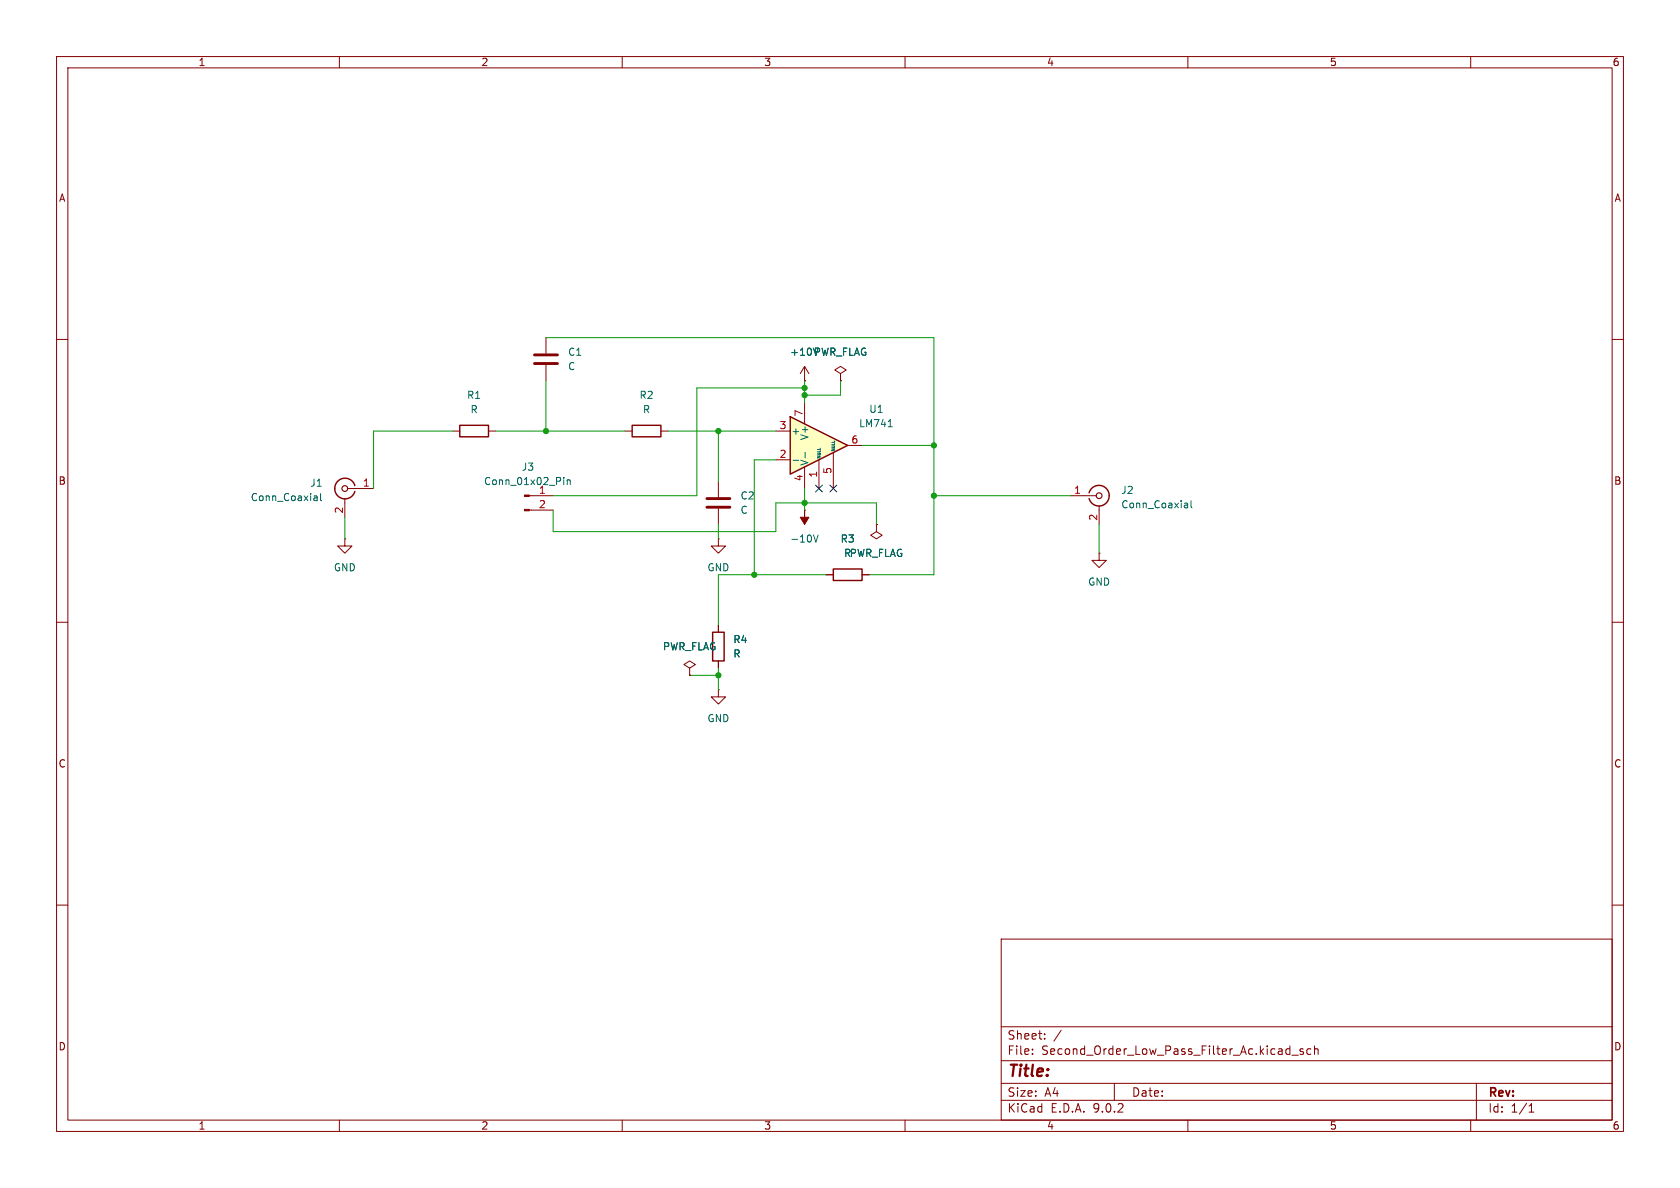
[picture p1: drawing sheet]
<svg xmlns="http://www.w3.org/2000/svg" width="297mm" height="210mm" viewBox="0 0 297 210" stroke-linecap="round" stroke-linejoin="round" font-family="sans-serif">
<g fill="none" stroke="#840000" stroke-width=".18">
<path d="M10 10h277v190h-277zM12 12h273v186h-273zM60 10v2M110 10v2M160 10v2M210 10v2M260 10v2M10 60h2M285 60h2M10 110h2M285 110h2M10 160h2"/>
<path d="M177 166h108v32h-108zM285 160h2M60 198v2M110 198v2M160 198v2M177 194.5h108M177 191.5h108M177 187.5h108M177 181.5h108M182.5 186.3v.1M182.5 185.5v.1M184.7 183.6v.1"/>
<path d="M184.7 182.8v.1M187.6 182.1l-1.3 2M197 191.5v3M210 198v2M228.4 186.5h1.1M230.4 185.5l-.4-.1-.2 .2 .1 .2 .5 .2v.3h-.6M231.7 185.5l-.4-.1-.3 .3v.4l.2 .2h.5M232.4 185.5l.2-.1 .4 .1v.9M232.4 184.9v1.5M260 198v2M261 191.5v6.5M270.3 196.6h.9"/>
<path d="M270.3 195.5l.4-.4v1.5"/>
</g>
<path d="M139.7 73.7l10.2 5-10.2 5.1z" fill="#ffffc2"/>
<path d="M81.3 75.2h5.1v2h-5.1zM111.8 75.2h5v2h-5zM139.7 73.7l10.2 5-10.2 5.1zM62.7 85.9a1.81 1.81 0 0 0-2.8-1 1.81 1.81 0 0 0 0 2.9 1.81 1.81 0 0 0 2.8-.9M192.5 87.1a1.81 1.81 0 0 1 2.8-1 1.81 1.81 0 0 1 0 3 1.81 1.81 0 0 1-2.8-1M126 111.8h2v5h-2zM147.3 100.6h5.1v2h-5.1z" fill="none" stroke="#840000" stroke-width=".25"/>
<g fill="none" stroke="#840000" stroke-width=".18">
<path d="M96.5 59.7v2.8M80 76.2h1.3M86.4 76.2h1.2M96.5 64.5v2.8M110.5 76.2h1.3M116.8 76.2h1.3M137.2 76.2h2.5M142.2 67.3h.1M142.2 64.8v2.5M142.2 71.1v3.8M142.2 64.8l-.7 1.2M142.2 64.8l.8 1.2"/>
<path d="M148.6 66l1-.6-1-.6-1 .6 1 .6v1.3M148.6 67.3h.1M149.9 78.7h2.5M61 95.3v1.2h1.2l-1.2 1.3-1.3-1.3h1.3M61 95.3h.1M61 88.1v3.3M61.5 86.4h4.5M93.6 87.6h4.2M93.6 90.2h4.2M127 95.3v1.2h1.3l-1.3 1.3-1.3-1.3h1.3M127 95.3h.1M127 85.1v2.8"/>
<path d="M127 89.9v2.8M137.2 81.3h2.5M142.2 90.2h.1M142.2 82.6v3.8M144.8 81.3v5.1M147.3 80v6.4M154.9 92.7v1.3l1.1 .6-1.1 .7-1-.7 1-.6M154.9 92.7h.1M189.2 87.6h4.6M194.3 97.8v1.3h1.3l-1.3 1.2-1.3-1.2h1.3M194.3 97.8h.1M194.3 89.4v3.3"/>
<path d="M121.9 118.1l1-.6-1-.7-1 .7 1 .6v1.3M121.9 119.4h.1M127 110.5v1.3M127 116.8v1.3M146 101.6h1.3M152.4 101.6h1.3M127 121.9v1.3h1.3l-1.3 1.3-1.3-1.3h1.3M127 121.9h.1"/>
</g>
<g fill="none" stroke="#006464" stroke-width=".18">
<path d="M142.3 80v.9M144.5 79.9h.5M144.5 79.5h.5M147 79.4h.5l-.5 .3h.5M147 79.1h.5M147 78.8h.5M147 78.6h.5M147 78.2h.5M157 75.4h.8M55.6 87.7h.4l.1 .8M56.1 88.4l-.5 .1M56.1 88h-.5"/>
<path d="M56.7 87.2v1.1l.2 .2M99.7 84.4v.1M99.7 84.8v.9M100.3 84.8v.9M100.3 84.9l.2-.1 .3 .1v.8M140.2 81.4h1M143.8 94.6l.4 1.2 .5-1.2M144.5 80.6h.5l-.5 .3h.5M144.5 80.4h.4M144.5 80.1h.4M209.5 88.9h.3l.2 .2v.7M210 89.7l-.5 .1"/>
<path d="M210 89.2l-.5 .1M210.6 88.5v1.1l.1 .2"/>
</g>
<path d="M94.5 62.7h4.1M94.5 64.3h4.1M125 88.1h4M125 89.7h4" fill="none" stroke="#840000" stroke-width=".51"/>
<g fill="#840000" stroke="#840000" stroke-width=".18">
<path d="M92.7 87.5h.9v.3h-.9z"/>
<path d="M92.7 90h.9v.3h-.9z"/>
<path d="M142.2 90.2v1.2h.8l-.8 1.3-.7-1.3h.7z"/>
</g>
<g fill="none" stroke="#840000" stroke-width=".2">
<circle cx="61" cy="86.4" r=".51"/>
<circle cx="194.3" cy="87.6" r=".51"/>
</g>
<g fill="none" stroke="#009600" stroke-width=".18">
<path d="M96.5 59.7h68.6v41.9h-11.4M80 76.2h-14v10.2M87.6 76.2h22.9M96.5 67.3v8.9M118.1 76.2h19.1M127 76.2v8.9M142.2 67.3v3.8M142.2 68.6h-19v19h-25.4M148.6 67.3v2.6h-6.4M152.4 78.7h12.7M61 91.4v3.9M97.8 90.2v3.8h39.4v-5.1h17.7v3.8"/>
<path d="M127 92.7v2.6M137.2 81.3h-3.9v20.3M142.2 86.4v3.8M165.1 87.6h24.1M194.3 92.7v5.1M121.9 119.4h5.1M127 118.1v3.8M146 101.6h-19v8.9"/>
</g>
<path d="M144.2 85.8l1.2 1.2M145.4 85.8l-1.2 1.2M146.7 85.8l1.2 1.2M147.9 85.8l-1.2 1.2" fill="none" stroke="#000084" stroke-width=".18"/>
<g fill="#009600" stroke="#009600" stroke-width=".18">
<circle cx="165.1" cy="78.7" r=".46"/>
<circle cx="165.1" cy="87.6" r=".46"/>
<circle cx="142.2" cy="68.6" r=".46"/>
<circle cx="142.2" cy="69.9" r=".46"/>
<circle cx="133.3" cy="101.6" r=".46"/>
<circle cx="142.2" cy="88.9" r=".46"/>
<circle cx="127" cy="76.2" r=".46"/>
<circle cx="96.5" cy="76.2" r=".46"/>
<circle cx="127" cy="119.4" r=".46"/>
</g>
<text font-size="2.8" fill="#840000" x="178" y="190.9">Title:</text>
<g font-size="2.1" fill="#840000">
<text x="178" y="184">Sheet:</text>
<text x="178" y="186.7">File:</text>
<text x="184.1" y="186.7">Second_Order_Low_Pass_Filter_Ac.kicad_sch</text>
<text x="178" y="196.9">KiCad</text>
<text x="178" y="194.1">Size:</text>
<text x="184.7" y="194.1">A4</text>
<text x="185.7" y="196.9">E.D.A.</text>
<text x="193.3" y="196.9">9.0.2</text>
<text x="200" y="194.1">Date:</text>
<text x="263" y="194.3">Rev:</text>
<text x="263" y="196.9">Id:</text>
<text x="267.1" y="196.9">1/1</text>
</g>
<g font-size="1.8" fill="#840000">
<text x="35" y="11.9">1</text>
<text x="85" y="11.9">2</text>
<text x="135" y="11.9">3</text>
<text x="185" y="11.9">4</text>
<text x="235" y="11.9">5</text>
<text x="285" y="11.9">6</text>
<text x="10.3" y="35.9">A</text>
<text x="285.3" y="35.9">A</text>
<text x="10.3" y="85.9">B</text>
<text x="285.3" y="85.9">B</text>
<text x="10.3" y="135.9">C</text>
<text x="285.3" y="135.9">C</text>
<text x="10.3" y="185.9">D</text>
<text x="285.3" y="185.9">D</text>
<text x="35" y="199.9">1</text>
<text x="85" y="199.9">2</text>
<text x="135" y="199.9">3</text>
<text x="185" y="199.9">4</text>
<text x="235" y="199.9">5</text>
<text x="285" y="199.9">6</text>
</g>
<g font-size="1.8" fill="#006464">
<text x="100.3" y="63.1">C1</text>
<text x="100.3" y="65.6">C</text>
<text x="139.6" y="63.1">+10VPWR_FLAG</text>
<text x="82.5" y="70.7">R1</text>
<text x="113" y="70.7">R2</text>
<text x="83.1" y="73.3">R</text>
<text x="113.6" y="73.3">R</text>
<text x="139.8" y="77.1">+</text>
<text x="143.1" y="77.9" transform="rotate(-90 143.1 77.9)">V+</text>
<text x="151.8" y="75.7">LM741</text>
<text x="153.6" y="73.2">U1</text>
<text x="92.2" y="83.4">J3</text>
<text x="143.1" y="82.4" transform="rotate(-90 143.1 82.4)">V-</text>
<text x="44.2" y="88.8">Conn_Coaxial</text>
<text x="54.8" y="86.2">J1</text>
<text x="85.5" y="86">Conn_01x02_Pin</text>
<text x="95.2" y="87.4">1</text>
<text x="130.8" y="88.5">C2</text>
<text x="198.1" y="87.5">J2</text>
<text x="130.8" y="91">C</text>
<text x="198.1" y="90.1">Conn_Coaxial</text>
<text x="58.9" y="101.2">GND</text>
<text x="125" y="101.2">GND</text>
<text x="139.6" y="96.1">-10V</text>
<text x="148.5" y="96.1">R3</text>
<text x="149.1" y="98.7">RPWR_FLAG</text>
<text x="192.3" y="103.7">GND</text>
<text x="129.5" y="113.9">R4</text>
<text x="117.1" y="115.2">PWR_FLAG</text>
<text x="129.5" y="116.4">R</text>
<text x="125" y="127.9">GND</text>
</g>
<g font-size="1.8" fill="#a90000">
<text x="137.7" y="75.9">3</text>
<text x="142" y="73.7" transform="rotate(-90 142 73.7)">7</text>
<text x="137.7" y="81">2</text>
<text x="147.1" y="83.9" transform="rotate(-90 147.1 83.9)">5</text>
<text x="150.4" y="78.5">6</text>
<text x="64.1" y="86.1">1</text>
<text x="95.2" y="89.9">2</text>
<text x="142" y="85.2" transform="rotate(-90 142 85.2)">4</text>
<text x="144.5" y="84.5" transform="rotate(-90 144.5 84.5)">1</text>
<text x="189.8" y="87.4">1</text>
<text x="60.7" y="90.9" transform="rotate(-90 60.7 90.9)">2</text>
<text x="194.1" y="92.1" transform="rotate(-90 194.1 92.1)">2</text>
</g>
<g font-size=".7" fill="#006464">
<text x="145.3" y="81.2" transform="rotate(-90 145.3 81.2)">NULL</text>
<text x="147.8" y="79.9" transform="rotate(-90 147.8 79.9)">NULL</text>
</g>
</svg>
